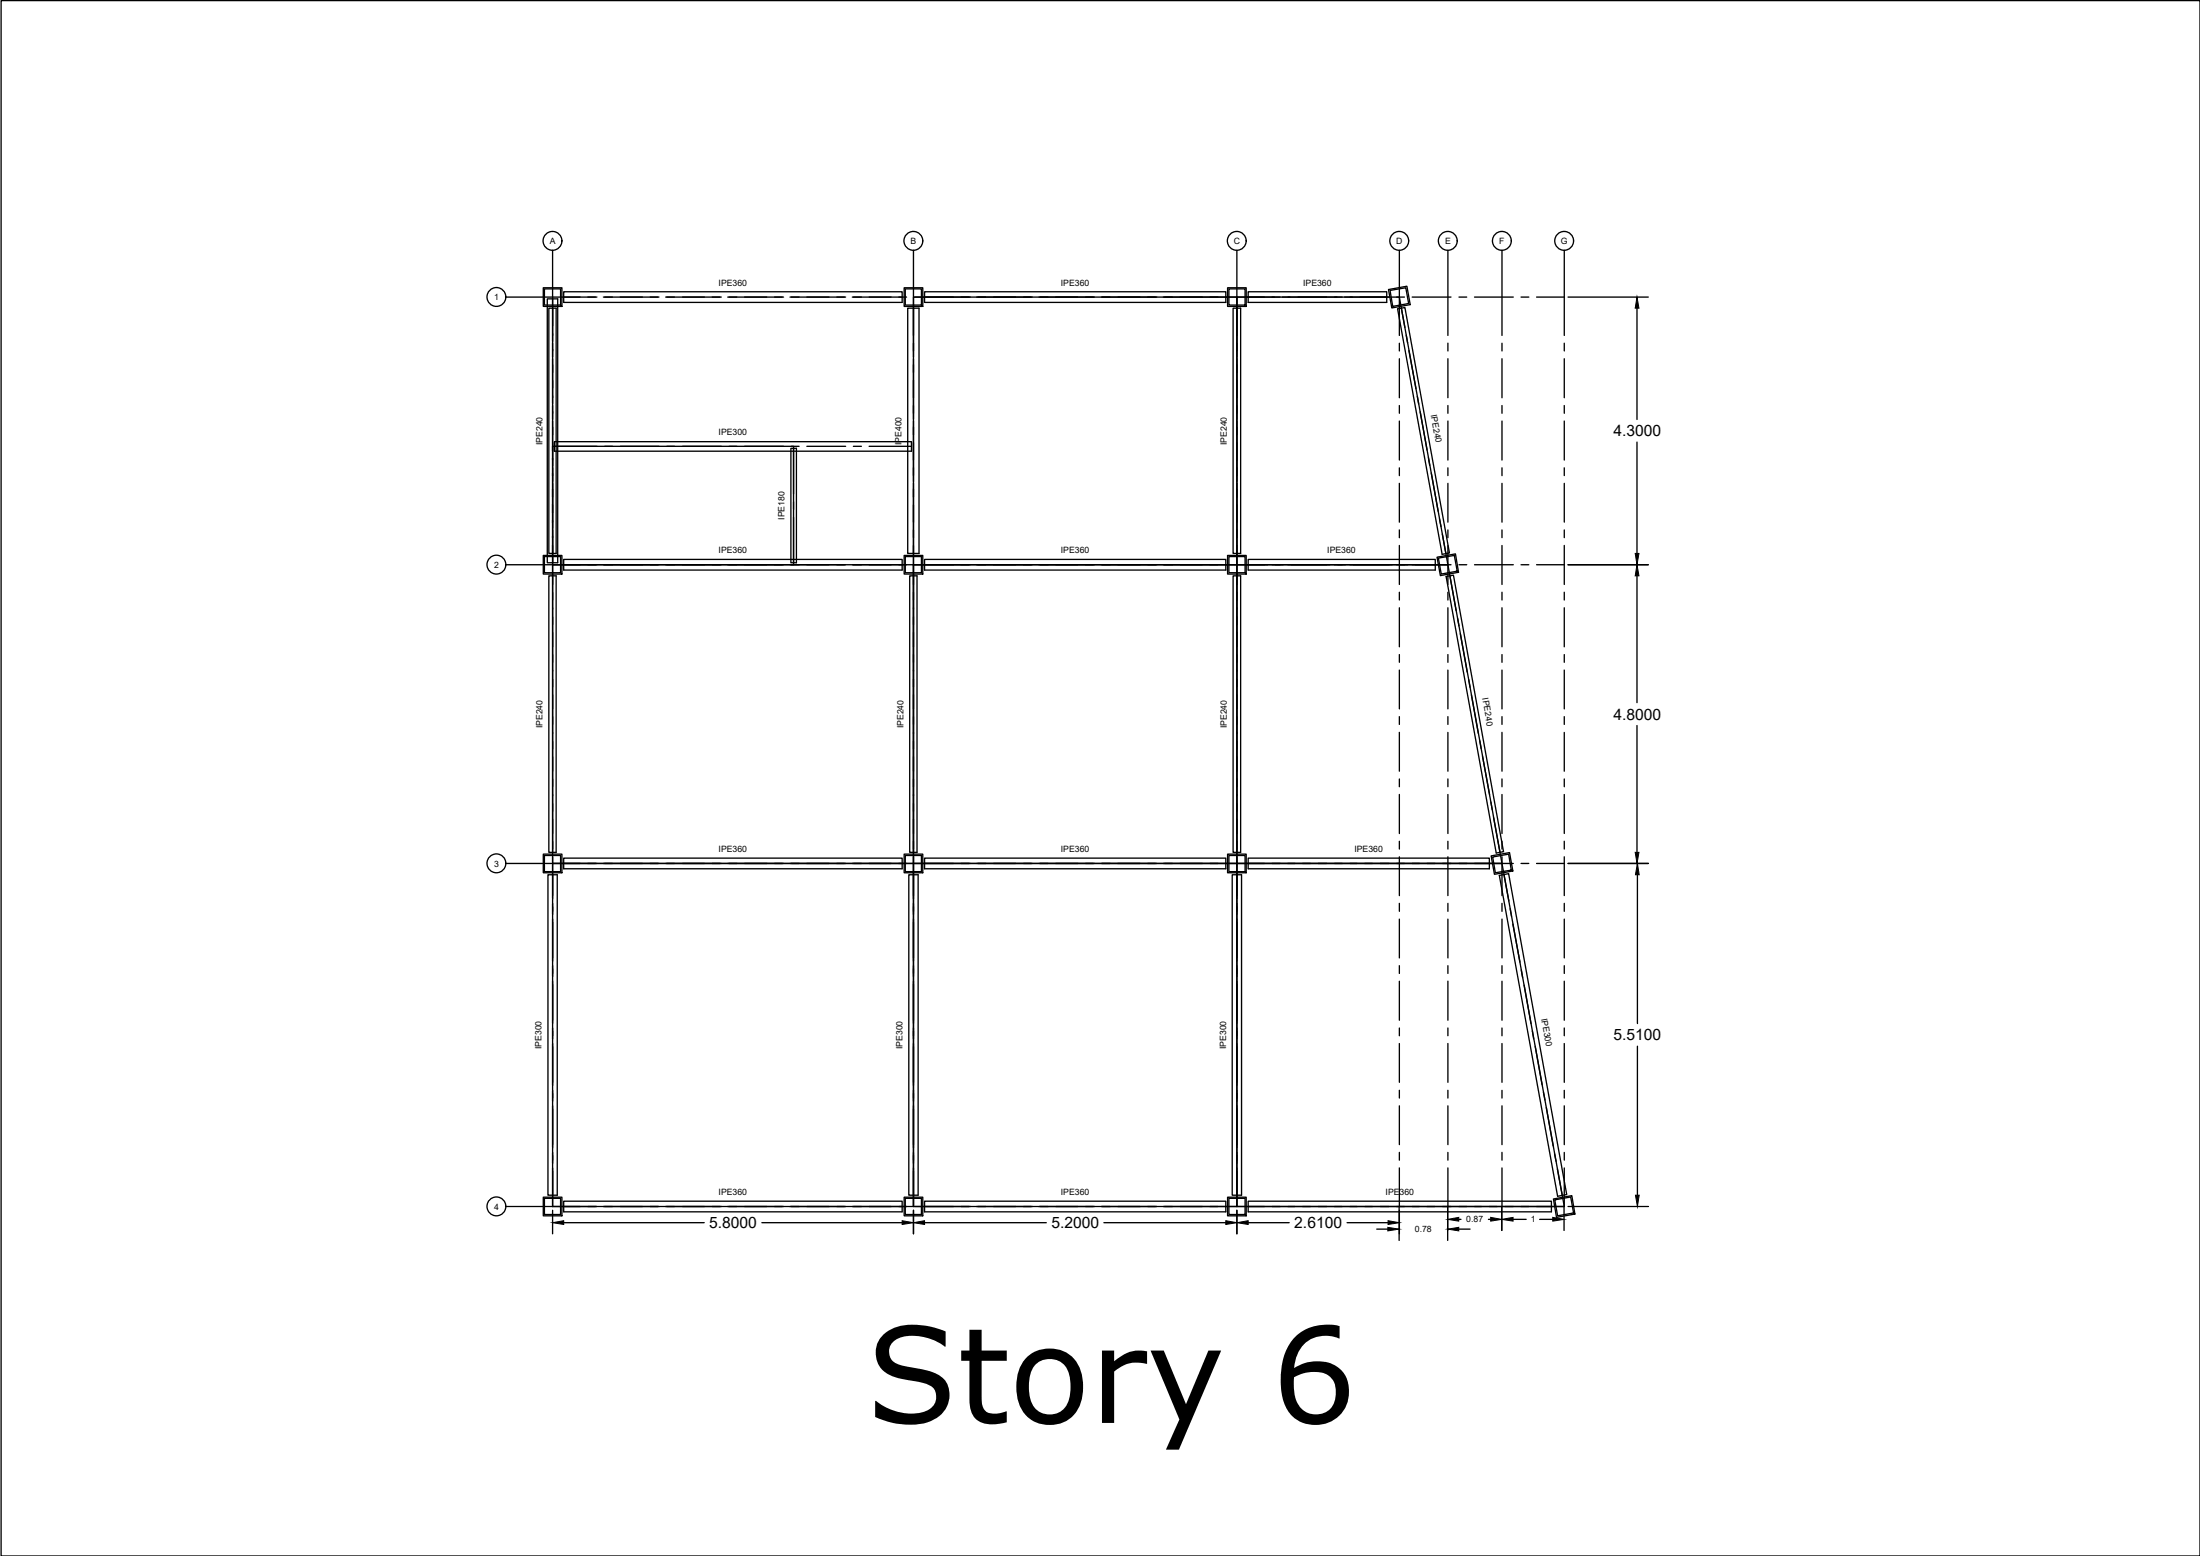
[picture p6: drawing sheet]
<svg xmlns="http://www.w3.org/2000/svg" width="420mm" height="297mm" viewBox="0 0 420 297" stroke-linecap="round" stroke-linejoin="round" font-family="sans-serif">
<!-- layer: 0 -->
<g fill="none" stroke="#000" stroke-width=".25">
<path d="M.2 .1h420v296.9h-420zM96.6 56.7h17.4M103.8 54.9h3.5v3.6h-3.5zM104 55.1h3.1v3.1h-3.1zM104.5 57.1h2v50.3h-2zM104.8 58.8h1.4v46.8h-1.4zM105.5 47.8v16.2M105.5 57.1v105.6M107.7 55.7h64.6v2h-64.6zM115.2 56.7h10.7M127.1 56.7h10.7M139 56.7h10.6"/>
<path d="M150.9 56.7h10.6M162.8 56.7h10.3M172.7 54.9h3.5v3.6h-3.5zM172.9 55.1h3.1v3.1h-3.1zM173.4 58.8h2.1v46.8h-2.1zM174.5 47.8v16.2M174.5 56.7h61.7v51.1h-61.7zM174.5 58.8v9.3M174.7 56.7h10.6M176.6 55.7h57.5v2h-57.5zM186.5 56.7h10.6M198.4 56.7h10.6"/>
<path d="M210.3 56.7h10.6M222.2 56.7h22.3M234.4 54.9h3.6v3.6h-3.6zM234.7 55.1h3.1v3.1h-3.1zM235.5 58.8h1.4v46.8h-1.4zM236.2 47.8v16.2M236.2 56.7h31.1l9.2 51.1h-40.3zM236.2 58.8v9.3M238.4 55.7h26.4v2h-26.4zM244.9 56.7h11.4M256.8 56.7h8.5M265.2 55.3l3.5-.7 .6 3.6-3.5 .6z"/>
<path d="M265.5 55.4l3-.5 .5 3-3 .6zM266.7 56.7h1.5M266.9 59l1.4-.3 8.5 46.9-1.4 .2zM267.3 47.8v16.2M267.6 58.8l.7 3.7M269.7 56.7h7.4M276.5 47.8v16.2M278.6 56.7h1.5M281.6 56.7h7.4M286.9 47.8v16.2M290.5 56.7h1.5M293.5 56.7h5.2"/>
<path d="M298.7 47.8v16.2M299.5 56.7h15.3M312.6 58.8v21.3M174.5 68.5v11.5M236.2 68.5v11.5M267.3 65.5v1.5M267.3 68.5v7.4M267.3 77.4v1.5M268.6 64l.2 1.4M269.1 66.9l1.3 7.3M270.7 75.7l.2 1.4M271.2 78.6l1.3 7.3"/>
<path d="M276.5 65.5v1.5M276.5 68.5v7.4M276.5 77.4v1.5M286.9 65.5v1.5M286.9 68.5v7.4M286.9 77.4v1.5M298.7 65.5v1.5M298.7 68.5v7.4M298.7 77.4v1.5M105.5 85.2h46.1v22.6h-46.1zM105.9 84.3h68.2v1.8h-68.2zM105.9 85.2h8.1"/>
<path d="M115.5 85.2h1.5M118.4 85.2h7.5M127.3 85.2h1.5M130.3 85.2h7.5M139.2 85.2h1.5M142.2 85.2h7.4M151 85.6h1.1v21.8h-1.1zM151.1 85.2h1.5M151.6 85.6v8.7M151.6 95.8v1.5M151.6 98.7v8.7M154.1 85.2h7.4"/>
<path d="M163 85.2h1.5M166 85.2h8.1M174.5 80.4v11.5M174.5 92.3v70.4M236.2 80.4v11.5M236.2 92.3v70.4M267.3 80.4v7.4M267.3 89.3v1.5M267.3 92.3v7.4M272.8 87.4l.3 1.4M273.3 90.3l1.4 7.3M274.9 99l.3 1.5"/>
<path d="M276.5 80.4v7.4M276.5 89.3v1.5M276.5 92.3v7.4M286.9 80.4v7.4M286.9 89.3v1.5M286.9 92.3v7.4M298.7 80.4v7.4M298.7 89.3v1.5M298.7 92.3v7.4M312.6 84.4v21.2M96.6 107.8h17.4M103.8 106h3.5v3.6h-3.5z"/>
<path d="M104 106.2h3.1v3.1h-3.1zM104.8 109.9h1.4v52.8h-1.4zM105.5 107.8h69v57h-69zM107.7 106.8h64.6v2h-64.6zM115.2 107.8h10.7M127.1 107.8h10.7M139 107.8h10.6M150.9 107.8h10.6M162.8 107.8h10.3M172.7 106h3.5v3.6h-3.5zM172.9 106.2h3.1v3.1h-3.1zM173.7 109.9h1.4v52.8h-1.4z"/>
<path d="M174.5 107.8h61.7v57h-61.7zM174.7 107.8h10.6M176.6 106.8h57.5v2h-57.5zM186.5 107.8h10.6M198.4 107.8h10.6M210.3 107.8h10.6M222.2 107.8h19.9M234.4 106h3.6v3.6h-3.6zM234.7 106.2h3.1v3.1h-3.1zM235.5 109.9h1.4v52.8h-1.4zM236.2 107.8h40.3l10.4 57h-50.7zM238.4 106.8h35.7v2h-35.7z"/>
<path d="M243 107.8h2.1M246 107.8h8M254.8 107.8h2.2M257.8 107.8h8.1M266.7 107.8h2.2M267.3 101.2v1.4M267.3 104.1v7.5M267.3 113.1v1.4M267.3 116v7.5M269.7 107.8h7.4M274.4 106.4l3.6-.7 .6 3.5-3.5 .7zM274.7 106.5l3-.5 .6 3-3 .6z"/>
<path d="M275.5 102l.6 3.7M276.2 110.1l1.4-.3 9.5 52.8-1.3 .2zM276.5 101.2v1.4M276.5 104.1v7.5M276.5 113.1v1.4M276.5 116v7.5M276.9 109.9l1.2 6.7M278.4 118.1l.2 1.4M278.6 107.8h1.5M281.6 107.8h7.4M286.9 101.2v1.4M286.9 104.1v7.5"/>
<path d="M286.9 113.1v1.4M286.9 116v7.5M290.5 107.8h1.5M293.5 107.8h5.2M298.7 101.2v1.4M298.7 104.1v7.5M298.7 113.1v1.4M298.7 116v7.5M299.5 107.8h15.3M312.6 109.9v24.2M267.3 125v1.4M267.3 127.9v7.4"/>
<path d="M267.3 136.8v1.5M267.3 139.8v7.4M276.5 125v1.4M276.5 127.9v7.4M276.5 136.8v1.5M276.5 139.8v7.4M278.9 121l1.3 7.3M280.5 129.7l.3 1.5M281 132.7l1.3 7.3M286.9 125v1.4M286.9 127.9v7.4M286.9 136.8v1.5"/>
<path d="M286.9 139.8v7.4M298.7 125v1.4M298.7 127.9v7.4M298.7 136.8v1.5M298.7 139.8v7.4M312.6 138.5v24.2M267.3 148.7v1.5M267.3 151.7v7.4M276.5 148.7v1.5M276.5 151.7v7.4M282.6 141.4l.3 1.5M283.1 144.3l1.4 7.4"/>
<path d="M284.7 153.1l.3 1.5M285.2 156.1l1.3 6.6M286.9 148.7v1.5M286.9 151.7v7.4M298.7 148.7v1.5M298.7 151.7v7.4M96.6 164.8h17.4M103.8 163.1h3.5v3.5h-3.5zM104 163.3h3.1v3.1h-3.1zM104.6 167h1.8v61.2h-1.8zM105.5 164.8h69v65.5h-69zM105.5 163.6v8"/>
<path d="M105.5 172.5v2.1M105.5 175.5v8M107.7 163.8h64.6v2h-64.6zM115.2 164.8h10.7M127.1 164.8h10.7M139 164.8h10.6M150.9 164.8h10.6M162.8 164.8h10.3M172.7 163.1h3.5v3.5h-3.5zM172.9 163.3h3.1v3.1h-3.1zM173.6 167h1.7v61.2h-1.7zM174.5 164.8h61.7v65.5h-61.7z"/>
<path d="M174.5 163.6v8M174.5 172.5v2.1M174.5 175.5v8M174.7 164.8h10.6M176.6 163.8h57.5v2h-57.5zM186.5 164.8h10.6M198.4 164.8h10.6M210.3 164.8h10.6M222.2 164.8h66.8M234.4 163.1h3.6v3.5h-3.6zM234.7 163.3h3.1v3.1h-3.1zM235.3 167h1.8v61.2h-1.8z"/>
<path d="M236.2 164.8h50.7l11.8 65.5h-62.5zM236.2 163.6v8M236.2 172.5v2.1M236.2 175.5v8M238.4 163.8h46v2h-46zM267.3 160.6v1.5M267.3 163.6v7.4M267.3 172.5v1.5M267.3 175.5v7.4M276.5 160.6v1.5M276.5 163.6v7.4M276.5 172.5v1.5"/>
<path d="M276.5 175.5v7.4M284.8 163.4l3.5-.6 .6 3.5-3.5 .6zM285.1 163.6l3-.5 .5 3-3 .5zM286.3 167.1l1.8-.3 11.1 61.2-1.7 .4zM286.9 160.6v1.5M286.9 163.6v7.4M286.9 172.5v1.5M286.9 175.5v7.4M287.2 166.9l1 5.1M288.4 173.5l.3 1.4M288.9 176.4l1.4 7.3M290.5 164.8h1.5"/>
<path d="M293.5 164.8h5.2M298.7 160.6v1.5M298.7 163.6v7.4M298.7 172.5v1.5M298.7 175.5v7.4M299.5 164.8h15.3M312.7 167v28.4M105.5 184.3v2.1M105.5 187.3v8.1M105.5 196.2v2.1M105.5 199.2v8M174.5 184.3v2.1"/>
<path d="M174.5 187.3v8.1M174.5 196.2v2.1M174.5 199.2v8M236.2 184.3v2.1M236.2 187.3v8.1M236.2 196.2v2.1M236.2 199.2v8M267.3 184.3v1.5M267.3 187.3v7.5M267.3 196.2v1.5M267.3 199.2v7.4M276.5 184.3v1.5"/>
<path d="M276.5 187.3v7.5M276.5 196.2v1.5M276.5 199.2v7.4M286.9 184.3v1.5M286.9 187.3v7.5M286.9 196.2v1.5M286.9 199.2v7.4M290.5 185.2l.3 1.4M291.1 188.1l1.3 7.3M292.7 196.8l.2 1.5M293.2 199.8l1.3 7.3M298.7 184.3v1.5"/>
<path d="M298.7 187.3v7.5M298.7 196.2v1.5M298.7 199.2v7.4M312.7 199.7v28.5M105.5 208.1v2.1M105.5 211.1v8M105.5 220v2.1M174.5 208.1v2.1M174.5 211.1v8M174.5 220v2.1M236.2 208.1v2.1M236.2 211.1v8"/>
<path d="M236.2 220v2.1M267.3 208.1v1.5M267.3 211.1v7.4M267.3 220v1.5M276.5 208.1v1.5M276.5 211.1v7.4M276.5 220v1.5M286.9 208.1v1.5M286.9 211.1v7.4M286.9 220v1.5M294.8 208.5l.3 1.5M295.3 211.4l1.3 7.4"/>
<path d="M298.7 208.1v1.5M298.7 211.1v7.4M298.7 220v1.5M96.6 230.3h17.4M103.8 228.5h3.5v3.6h-3.5zM104 228.8h3.1v3h-3.1zM105.5 223v7.3M105.5 231v4.5M107.7 229.3h64.6v2h-64.6zM107.7 233.4h26.8M115.2 230.3h10.7M127.1 230.3h10.7"/>
<path d="M139 230.3h10.6M145.5 233.4h26.8M150.9 230.3h10.6M162.8 230.3h10.3M172.7 228.5h3.5v3.6h-3.5zM172.9 228.8h3.1v3h-3.1zM174.5 223v7.3M174.5 231v4.5M174.7 230.3h10.6M176.6 229.3h57.5v2h-57.5zM176.6 233.4h23.2M186.5 230.3h10.6"/>
<path d="M198.4 230.3h10.6M210.3 230.3h10.6M210.8 233.4h23.3M234.4 228.5h3.6v3.6h-3.6zM234.7 228.8h3.1v3h-3.1zM236.2 223v7.3M236.2 231v4.5M238.4 229.3h57.9v2h-57.9zM238.4 233.4h7.8M257.3 233.4h7.8M262.9 234.6h2.1M267.2 230.4v6.4"/>
<path d="M267.3 223v7.3M276.5 230.4v6.4M276.5 223v7.3M278.6 234.6h2.2M278.6 232.8h.4M284.3 232.8h.4M286.8 230.4v4.5M286.9 223v7.3M289 232.8h2.5M294 232.8h2.5M296.7 228.9l3.5-.7 .6 3.6-3.5 .6zM296.9 220.2l.3 1.5"/>
<path d="M296.9 229.1l3.1-.6 .5 3-3 .6zM297.4 223.2l1 5M298.7 230.4v4.5M298.7 223v7.3h-76.5M299.5 230.3h15.3"/>
<circle cx="94.8" cy="56.7" r="1.8"/>
<circle cx="105.5" cy="46" r="1.8"/>
<circle cx="174.4" cy="46" r="1.8"/>
<circle cx="236.2" cy="46" r="1.8"/>
<circle cx="267.2" cy="46" r="1.8"/>
<circle cx="276.5" cy="46" r="1.8"/>
<circle cx="286.8" cy="46" r="1.8"/>
<circle cx="298.7" cy="46" r="1.8"/>
<circle cx="94.8" cy="107.8" r="1.8"/>
<circle cx="94.8" cy="164.8" r="1.8"/>
<circle cx="94.8" cy="230.3" r="1.8"/>
</g>
<g fill="#000" stroke="#000" stroke-width=".19">
<path d="M312.6 56.7l.4 2.1h-.7zM312.3 105.6h.7l-.4 2.2zM312.6 107.8l.4 2.1h-.7zM312.3 162.7h.7l-.4 2.1zM312.7 164.8l.4 2.2h-.8zM105.5 233.4l2.2-.4v.8zM172.3 233l2.2 .4-2.2 .4zM174.5 233.4l2.1-.4v.8zM234.1 233l2.1 .4-2.1 .4zM236.2 233.4l2.2-.4v.8zM265 234.3l2.2 .3-2.2 .4zM265.1 233l2.2 .4-2.2 .4z"/>
<path d="M276.5 234.6l2.1-.3v.7zM276.5 232.8l2.1-.4v.7zM284.7 232.4l2.1 .4-2.1 .3zM286.8 232.8l2.2-.4v.7zM296.5 232.4l2.2 .4-2.2 .3zM312.3 228.2h.8l-.4 2.1z"/>
</g>
<text font-size="25.3" x="165.5" y="271.6">Story 6</text>
<g font-size="3">
<text x="308.1" y="83.3">4.3000</text>
<text x="308.1" y="137.4">4.8000</text>
<text x="308.1" y="198.6">5.5100</text>
<text x="135.4" y="234.5">5.8000</text>
<text x="200.8" y="234.5">5.2000</text>
<text x="247.2" y="234.5">2.6100</text>
</g>
<g font-size="1.7">
<text x="105" y="46.6">A</text>
<text x="173.9" y="46.6">B</text>
<text x="235.6" y="46.6">C</text>
<text x="266.7" y="46.6">D</text>
<text x="276" y="46.6">E</text>
<text x="286.3" y="46.6">F</text>
<text x="298.1" y="46.6">G</text>
<text x="94.4" y="57.3">1</text>
<text x="137.2" y="54.5">IPE360</text>
<text x="202.6" y="54.5">IPE360</text>
<text x="248.9" y="54.5">IPE360</text>
<text x="137.2" y="83.1">IPE300</text>
<text x="273.3" y="79.2" transform="rotate(80 273.3 79.2)">IPE240</text>
<text x="103.6" y="85" transform="rotate(-90 103.6 85)">IPE240</text>
<text x="172.2" y="85" transform="rotate(-90 172.2 85)">IPE400</text>
<text x="234.3" y="85" transform="rotate(-90 234.3 85)">IPE240</text>
<text x="149.8" y="99.2" transform="rotate(-90 149.8 99.2)">IPE180</text>
<text x="137.2" y="105.6">IPE360</text>
<text x="202.6" y="105.6">IPE360</text>
<text x="253.5" y="105.6">IPE360</text>
<text x="94.4" y="108.4">2</text>
<text x="283.1" y="133.3" transform="rotate(80 283.1 133.3)">IPE240</text>
<text x="103.6" y="139.1" transform="rotate(-90 103.6 139.1)">IPE240</text>
<text x="172.6" y="139.1" transform="rotate(-90 172.6 139.1)">IPE240</text>
<text x="234.3" y="139.1" transform="rotate(-90 234.3 139.1)">IPE240</text>
<text x="94.4" y="165.4">3</text>
<text x="137.2" y="162.6">IPE360</text>
<text x="202.6" y="162.6">IPE360</text>
<text x="258.7" y="162.6">IPE360</text>
<text x="294.3" y="194.5" transform="rotate(80 294.3 194.5)">IPE300</text>
<text x="103.4" y="200.3" transform="rotate(-90 103.4 200.3)">IPE300</text>
<text x="172.3" y="200.3" transform="rotate(-90 172.3 200.3)">IPE300</text>
<text x="234.1" y="200.3" transform="rotate(-90 234.1 200.3)">IPE300</text>
<text x="94.4" y="230.9">4</text>
<text x="137.2" y="228.1">IPE360</text>
<text x="202.6" y="228.1">IPE360</text>
<text x="264.6" y="228.1">IPE360</text>
<text x="280" y="233.4">0.87</text>
<text x="292.4" y="233.4">1</text>
<text x="270.2" y="235.2">0.78</text>
</g>
</svg>
